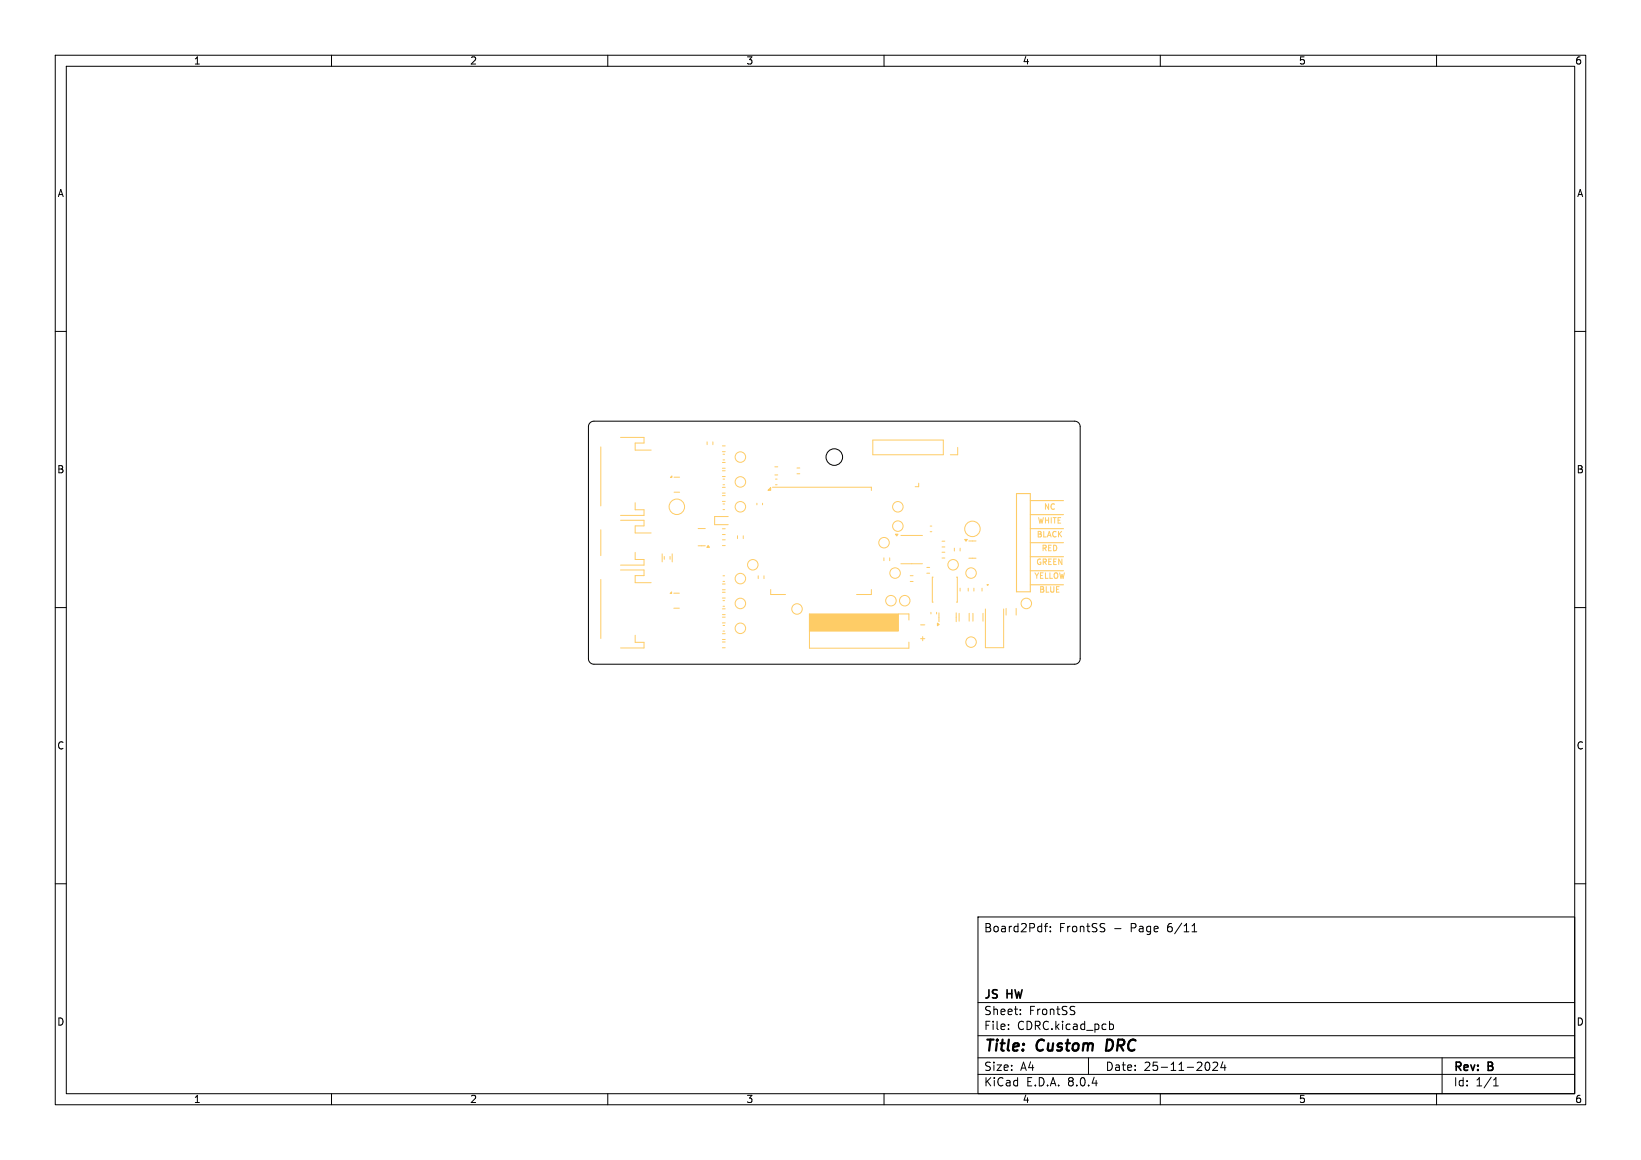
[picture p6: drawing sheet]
<svg xmlns="http://www.w3.org/2000/svg" width="297mm" height="210mm" viewBox="0 0 297 210" stroke-linecap="round" stroke-linejoin="round" font-family="sans-serif">
<g fill="none" stroke="#fecc66" stroke-width=".18">
<path d="M112.3 79.2h4.3v1h-1.6v1.3h2.8M128 80v.5M129 80v.5M158 79.7h12.7v2.6h-12.7zM108.7 80.9v10.7M108.7 95.9v4.7M112.3 94.2h4.3v1h-1.6v1.3h2.8M115 91v1.3h1.6v1h-4.3M122 86.4h1M122 89.1h1M126.4 95.7h1.2M126.4 98.8h1.2"/>
<path d="M130.7 95.7h.6M130.7 96.8h.6M130.7 89.7h.6M130.7 90.8h.6M130.7 88.2h.6M130.7 80.7h.6M130.7 81.8h.6M130.7 97.7h.6M130.7 98.8h.6M130.7 83.7h.6M130.7 84.8h.6M130.7 89.3h.6"/>
<path d="M130.7 85.2h.6M130.7 86.3h.6M130.9 86.7h.2M130.9 87.8h.2M130.9 91.2h.2M130.9 92.3h.2M130.9 82.2h.2M130.9 83.3h.2M131.8 93.5h-2.5v1.5h2.5M133.5 97v.5M134.5 97v.5M137 91.1v.3"/>
<path d="M138 91.1v.3M139.8 88.2h17.9v.6M140.2 84.5h.6M140.2 86h.6M140.4 86.7h.2M140.4 87.8h.2M144.2 84.7h.6M144.2 85.8h.6M163 96.9h3.9M166.3 87.5v.6h-.7M168.4 95.2h.2M168.4 96.3h.2"/>
<path d="M170.5 100h.5M170.5 98h.5M170.5 99h.5M172.7 99.2v.6M173.3 81v1.3h-1.3M173.8 99.2v.6M175.3 97.9h1.3M108.7 104.9v10.7M112.3 103.2h4.3v1h-1.6v1.3h2.8M115 100v1.3h1.6v1h-4.3M115 115v1.3h1.6v1h-4.3M119.8 100.3v1.4"/>
<path d="M120.2 100.7v.6M121.3 100.7v.6M121.7 100.3v1.4M121.9 107.4h1M121.9 110.1h1M130.7 114.7h.6M130.7 115.8h.6M130.7 105.7h.6M130.7 106.8h.6M130.7 116.2h.6M130.7 117.3h.6M130.7 110.2h.6"/>
<path d="M130.7 111.3h.6M130.7 107.2h.6M130.7 108.3h.6M130.7 111.7h.6M130.7 112.8h.6M130.9 108.7h.2M130.9 109.8h.2M130.9 113.2h.2M130.9 114.3h.2M130.9 104.2h.2M130.9 105.3h.2M137.2 104.2v.6"/>
<path d="M138.3 104.2v.6M139.5 106.7v.9h2.7M146.5 111.1v6.3h18v-1.2M157.7 106.7v.9h-2.7M160 101v.5M161 101v.5M162.6 111.1h1.9v1.1M163 102.1h3.9M164.7 104.2h.6M164.7 105.3h.6M166.6 113.1h.8M167.7 102.7h.6"/>
<path d="M167.7 103.8h.6M168.5 110.9v.2M168.9 104.5h-.2v4.5h.2M169.5 110.9v.2M169.9 111v1.5M170.5 101h.5M173.1 111v1.5M173.1 104.5h.2v4.5h-.2M173.6 111v1.5M173.8 106.5v.5M175.2 106.5v.5M175.3 101.1h1.3"/>
<path d="M175.4 111v1.5M176.1 111v1.5M176.3 106.5v.5M177.7 106.5v.5M177.9 111v1.5M178.3 110.2v7.1h3.3v-7.1M182.1 110.1v1.3M183.9 110.1v1.3"/>
<circle cx="122.5" cy="91.7" r="1.4"/>
<circle cx="134" cy="87.2" r=".95"/>
<circle cx="134" cy="91.7" r=".95"/>
<circle cx="134" cy="82.7" r=".95"/>
<circle cx="160" cy="98.2" r=".95"/>
<circle cx="162.5" cy="95.2" r=".95"/>
<circle cx="162.5" cy="91.7" r=".95"/>
<circle cx="176" cy="95.7" r="1.4"/>
<circle cx="134" cy="109.2" r=".95"/>
<circle cx="134" cy="104.7" r=".95"/>
<circle cx="134" cy="113.7" r=".95"/>
<circle cx="136.2" cy="102.2" r=".95"/>
<circle cx="144.2" cy="110.2" r=".95"/>
<circle cx="161.2" cy="108.7" r=".95"/>
<circle cx="162" cy="103.7" r=".95"/>
<circle cx="163.7" cy="108.7" r=".95"/>
<circle cx="172.5" cy="102.2" r=".95"/>
<circle cx="175.7" cy="116.2" r=".95"/>
<circle cx="175.7" cy="103.7" r=".95"/>
<circle cx="178.8" cy="105.9" r=".05"/>
<circle cx="185.7" cy="109.2" r=".95"/>
</g>
<g fill="#fecc66" stroke="#fecc66" stroke-width=".18">
<path d="M139.5 88.3v.5h-.5z"/>
<path d="M128.2 98.8l.2 .3h-.5z"/>
<path d="M121.3 107.4l.3-.2v.2z"/>
<path d="M162.1 96.7h.4l-.2 .3z"/>
<path d="M169.7 112.8l.3 .3-.3 .2z"/>
<path d="M146.5 111.1h16.1v3.1h-16.1z"/>
<path d="M174.6 97.7h.5l-.3 .3z"/>
<path d="M121.3 86.4l.3-.2v.2z"/>
<circle cx="178.7" cy="105.9" r=".05"/>
<circle cx="178.8" cy="105.9" r=".05"/>
</g>
<path d="M184 89.4h2.5v17.7h-2.5zM186.5 90.6h6M186.5 93.2h6M186.5 95.7h6M186.5 98.3h6M186.5 100.8h6M186.5 103.3h6M186.5 105.9h6" fill="none" stroke="#fecc66" stroke-width=".2"/>
<g fill="none" stroke="#000" stroke-width=".18">
<path d="M10 10h277v190h-277zM12 12h273v186h-273zM60 10v2M110 10v2M160 10v2M210 10v2M260 10v2M10 60h2M285 60h2M106.8 76.5l.7-.2h87a1 1 0 0 1 1 1v41.9a1 1 0 0 1-1 1h-87a1 1 0 0 1-1-1v-41.9zM10 110h2M285 110h2"/>
<path d="M10 160h2M285 160h2M177 166h108v32h-108zM189 167.7h.6M189.6 167.2l-.4 .2v1.3M190.1 168.6v.1M190.1 167.8v.1M199.7 167.2l.3 .1M199.9 168.1v.5M215.7 168.7h.9M215.9 167.6l.3-.4v1.5M60 198v2"/>
<path d="M110 198v2M160 198v2M177 194.5h108M177 191.5h108M177 187.5h108M177 181.5h108M182.5 186.3v.1M182.5 185.5v.1M184.7 183.6v.1M184.7 182.8v.1M194.3 182.2l.2 .1M194.5 183.1v.5"/>
<path d="M197 191.5v3M200.8 184.9v1.5M200.8 185.5l.4-.1 .3 .3v.4l-.1 .2h-.6M210 198v2M218.3 192.4l.2-.1a.8 .8 0 0 1 .5 .7 .8 .8 0 0 1-.5 .8l-.2-.1M219.5 192.4l.6-.1 .2 .1 .1 .3-.9 1.1h.9M221.3 192.2l-.3 1.1h.9M221.7 192.8v1M260 198v2M261 191.5v6.5M270.3 196.6h.9M270.3 195.5l.4-.4v1.5"/>
<circle cx="151" cy="82.7" r="1.5"/>
</g>
<path d="M200.4 188.2l-.2 2h.4" fill="none" stroke="#000" stroke-width=".4"/>
<g font-size="2.8">
<text x="178" y="190.9">Title:</text>
<text x="187.7" y="190.9">Custom</text>
<text x="201" y="190.9">DRC</text>
</g>
<g font-size="2.1">
<text x="178" y="169">Board2Pdf:</text>
<text x="191.7" y="169">FrontSS</text>
<text x="201.6" y="169">-</text>
<text x="204.7" y="169">Page</text>
<text x="211.5" y="169">6/11</text>
<text x="178" y="184">Sheet:</text>
<text x="178" y="181.2">JS</text>
<text x="182.3" y="181.2">HW</text>
<text x="186.2" y="184">FrontSS</text>
<text x="178" y="186.7">File:</text>
<text x="184.1" y="186.7">CDRC.kicad_pcb</text>
<text x="178" y="196.9">KiCad</text>
<text x="178" y="194.1">Size:</text>
<text x="184.7" y="194.1">A4</text>
<text x="185.7" y="196.9">E.D.A.</text>
<text x="193.3" y="196.9">8.0.4</text>
<text x="200" y="194.1">Date:</text>
<text x="207" y="194.1">25-11-2024</text>
<text x="263" y="194.3">Rev:</text>
<text x="263" y="196.9">Id:</text>
<text x="267.1" y="196.9">1/1</text>
<text x="269.4" y="194.3">B</text>
</g>
<g font-size="1.8">
<text x="35" y="11.9">1</text>
<text x="85" y="11.9">2</text>
<text x="135" y="11.9">3</text>
<text x="185" y="11.9">4</text>
<text x="235" y="11.9">5</text>
<text x="285" y="11.9">6</text>
<text x="10.3" y="35.9">A</text>
<text x="285.4" y="35.9">A</text>
<text x="10.3" y="85.9">B</text>
<text x="285.3" y="85.9">B</text>
<text x="10.3" y="135.9">C</text>
<text x="285.3" y="135.9">C</text>
<text x="10.3" y="185.9">D</text>
<text x="285.3" y="185.9">D</text>
<text x="35" y="199.9">1</text>
<text x="85" y="199.9">2</text>
<text x="135" y="199.9">3</text>
<text x="185" y="199.9">4</text>
<text x="235" y="199.9">5</text>
<text x="285" y="199.9">6</text>
</g>
<g font-size="1.4" fill="#fecc66">
<text x="187.8" y="94.9">WHITE</text>
<text x="188.9" y="92.4">NC</text>
<text x="187.6" y="97.4">BLACK</text>
<text x="188.5" y="99.9">RED</text>
<text x="187.2" y="104.9">YELLOW</text>
<text x="187.5" y="102.4">GREEN</text>
<text x="188" y="107.4">BLUE</text>
<text x="166.3" y="116.2">+</text>
</g>
</svg>
